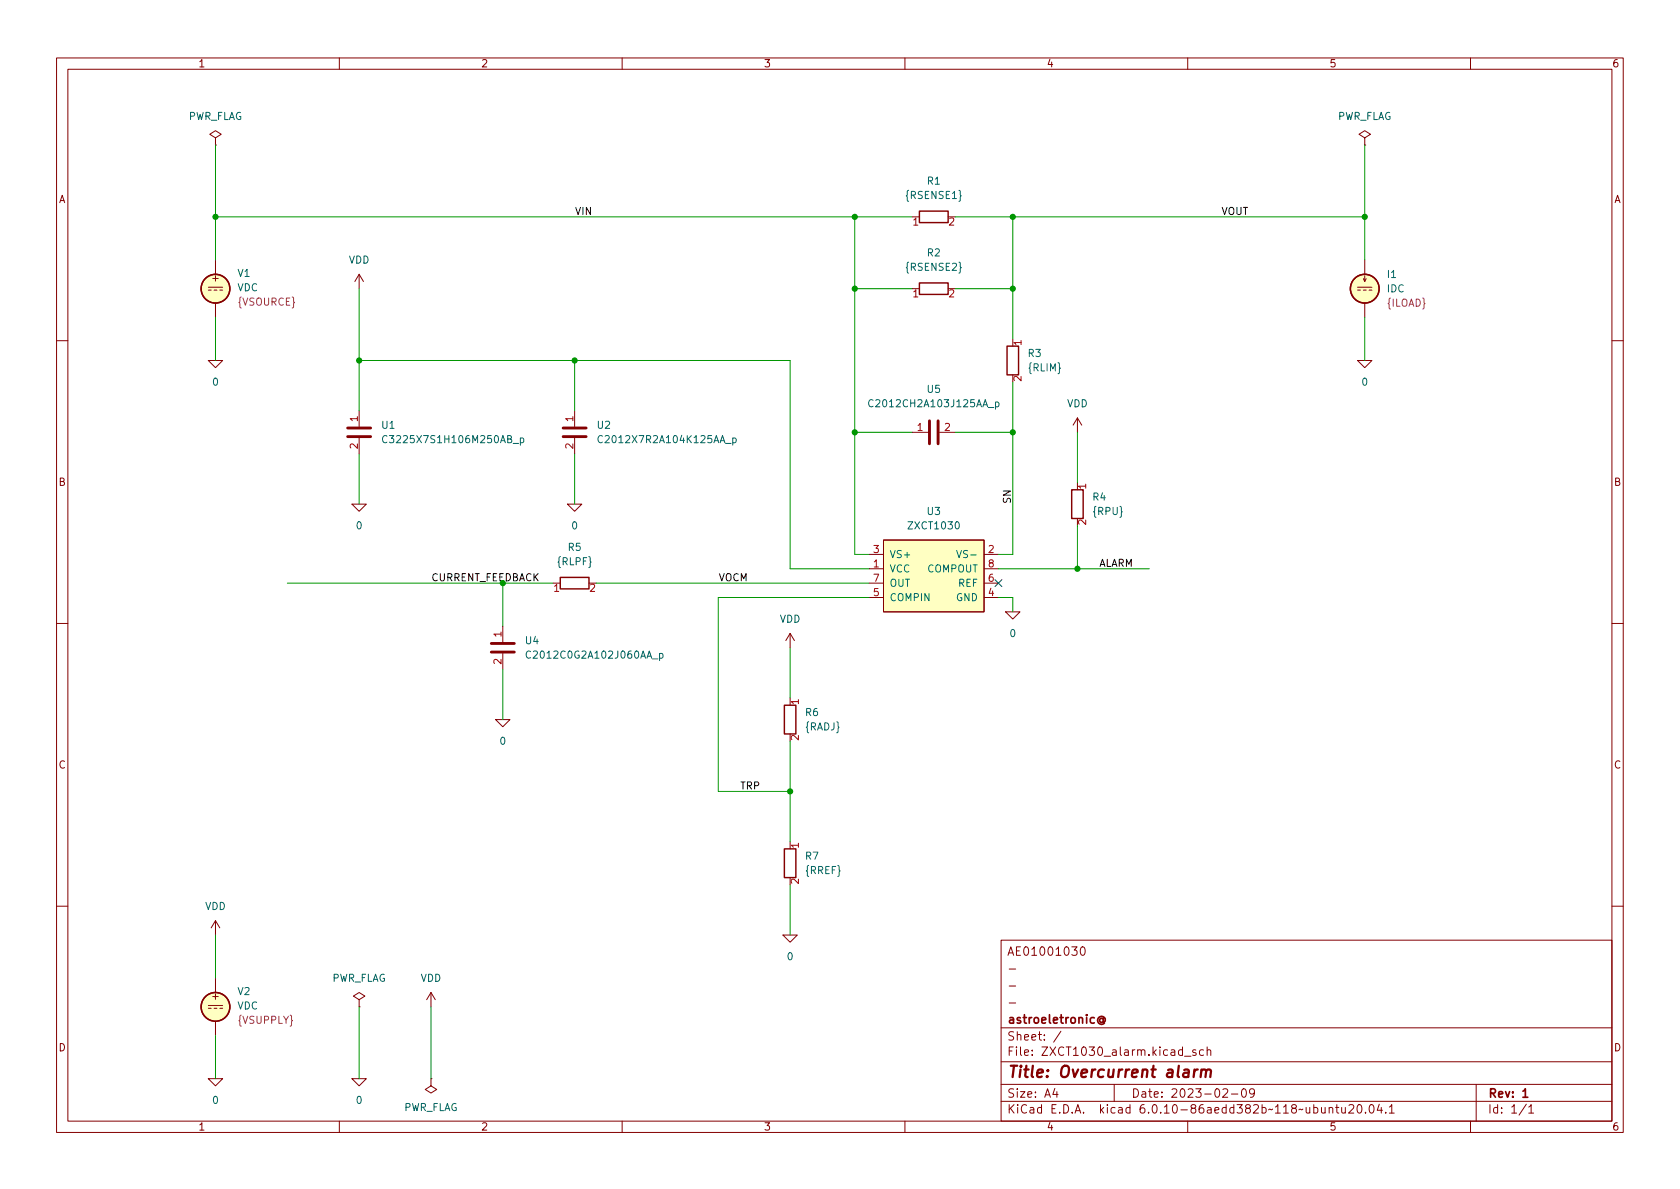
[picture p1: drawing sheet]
<svg xmlns="http://www.w3.org/2000/svg" width="297mm" height="210mm" viewBox="0 0 297 210" stroke-linecap="round" stroke-linejoin="round" font-family="sans-serif">
<g fill="none" stroke="#840000" stroke-width=".18">
<path d="M10 10.2h277v190.1h-277zM12 12.2h273v186.1h-273zM60 10.2v2M110 10.2v2M160 10.2v2M210 10.2v2M260 10.2v2M38.1 24.4l1-.7-1-.6-1 .6 1 .7v1.2M38.1 25.6h.1M241.3 24.4l1-.7-1-.6-1 .6 1 .7v1.2M241.3 25.6h.1M36.8 50.8h2.6"/>
<path d="M36.8 51.3h.5M37.8 51.3h.6M38.1 46v2.5M38.1 53.6v2.5M38.9 51.3h.5M63.5 48.5l-.8 1.3M63.5 48.5v2.5M63.5 48.5l.8 1.3M240 50.8h2.6M240 51.3h.5M241 49.3l.3 .5 .3-.5M241 51.3h.6"/>
<path d="M241.3 46v2.5M241.3 48.8v1M241.3 53.6v2.5M242.1 51.3h.5M10 60.2h2M36.8 63.7h2.6l-1.3 1.3zM63.5 72.6v2.8M63.5 77.5v2.8M101.6 72.6v2.8M101.6 77.5v2.8M161.3 76.4h2.8M166.1 76.4h2.8"/>
<path d="M190.5 73.9l-.8 1.3M190.5 73.9v2.5M190.5 73.9l.8 1.3M240 63.7h2.6l-1.3 1.3zM285 60.2h2M62.2 89.1h2.6l-1.3 1.3zM100.3 89.1h2.6l-1.3 1.3zM153.7 98h2.5M156.2 95.5h17.8v12.7h-17.8zM174 98h2.5M10 110.2h2M88.9 110.7v2.8"/>
<path d="M88.9 115.6v2.8M139.7 112l-.8 1.3M139.7 112v2.5M139.7 112l.8 1.3M153.7 100.6h2.5M153.7 105.7h2.5M153.7 103.1h2.5M174 100.6h2.5M174 105.7h2.5M174 103.1h2.5M177.8 108.2h2.5l-1.2 1.3zM285 110.2h2"/>
<path d="M87.6 127.2h2.6l-1.3 1.3zM10 160.2h2M36.8 177.8h2.6M36.8 178.3h.5M37.8 178.3h.6M38.1 162.8v2.5M38.1 173v2.5M38.1 162.8l-.8 1.3M38.1 162.8l.8 1.3M38.9 178.3h.5M63.5 176.8l1-.7-1-.6-1 .6 1 .7v1.2M63.5 178h.1"/>
<path d="M76.2 175.5l-.8 1.3M76.2 175.5v2.5M76.2 175.5l.8 1.3M138.4 165.3h2.6l-1.3 1.3zM177 166.3h108v32h-108zM178.4 177.4h1.2M178.4 174.4h1.2M178.4 171.4h1.2M191.1 167.6l.3-.2a.81 .81 0 0 1 .5 .7 .81 .81 0 0 1-.3 .8h-.1a.81 .81 0 0 1-.4-1.3zM285 160.2h2M36.8 190.7h2.6l-1.3 1.3zM38.1 180.6v2.5"/>
<path d="M60 198.3v2M62.2 190.7h2.6l-1.3 1.3zM76.2 190.7v1.3l1 .7-1 .6-1-.6 1-.7M76.2 190.7h.1M110 198.3v2M160 198.3v2M177 194.8h108M177 191.8h108M177 187.8h108M177 181.8h108M186.5 192.5l-.4 1h1M186.9 193v1"/>
<path d="M187.6 182.4l-1.3 1.9M197 191.8v3M209.4 186.8h1.2M210 198.3v2M211.4 185.7l-.3-.1-.2 .2v.3l.5 .1v.4h-.5M212.8 185.7l-.4-.1-.3 .3v.4l.1 .3h.6M213.4 185.8l.2-.2 .4 .1 .1 .9M213.4 185.1v1.5M216.2 192.7l.6-.2 .2 .2 .1 .3-1 1h1M217.7 193.5h1.2M219.7 192.6l.2-.1a.81 .81 0 0 1 .5 .7 .81 .81 0 0 1-.3 .8h-.1a.81 .81 0 0 1-.6-.6 .81 .81 0 0 1 .3-.8zM221.8 193.2l-.3 .3-.4-.1-.2-.2 .2-.6 .4-.1 .2 .2a.99 .99 0 0 1-.3 1.3h-.3"/>
<path d="M235 196l.2-.2 .4 .1v.9M235 195.8v1M236.1 195.8h.6M236.4 195.3v1.3l.3 .2M237.2 195.8l.1 1h.3l.3-.1M237.9 195.8v1M238.5 195.5l.6-.2 .2 .2 .1 .3-1 1h1M240.1 195.5l.2-.2a.81 .81 0 0 1 .6 .7 .81 .81 0 0 1-.3 .8h-.2a.81 .81 0 0 1-.3-1.3zM241.4 196.7v.1M242.3 195.4l.1-.1a.81 .81 0 0 1 .6 .7 .81 .81 0 0 1-.3 .8h-.1a.81 .81 0 0 1-.6-.6 .81 .81 0 0 1 .3-.8zM243.9 195.3l-.4 1h.9M244.2 195.8v1"/>
<path d="M245 196.7v.1M245.6 195.8l.5-.5v1.5M245.6 196.8h.9M260 198.3v2M261 191.8v6.5M269.9 195.3l-1.3 1.9M270.3 195.8l.4-.5v1.5M270.3 196.8h.9"/>
</g>
<path d="M195.1 180.2a.36 .36 0 0 0-.6 0 .36 .36 0 0 0 0 .5 .36 .36 0 0 0 .6-.1M195.1 180.1v.5l.1 .1a.63 .63 0 0 0-.2-1 .63 .63 0 0 0-.9 .4 .7 .7 0 0 0 .3 .9 .7 .7 0 0 0 .9-.1M269.3 193l.4-.5v1.5M269.3 194h.8" fill="none" stroke="#840000" stroke-width=".3"/>
<path d="M211.2 189.1l-.2 1.4M211.8 189.1l-.4 .1-.2 .3M212.4 189.3a.49 .49 0 0 1 .9 .1l-.2 1.1M212.4 189.1l-.1 1.4M213.3 189.4a.5 .5 0 0 1 .7-.2v1.3" fill="none" stroke="#840000" stroke-width=".4"/>
<g fill="#ffffc2" stroke="#ffffc2" stroke-width=".18">
<path d="M156.2 95.5h17.8v12.7h-17.8z"/>
<circle cx="241.3" cy="51" r="2.54"/>
<circle cx="38.1" cy="178" r="2.54"/>
<circle cx="38.1" cy="51" r="2.54"/>
</g>
<g fill="none" stroke="#840000" stroke-width=".25">
<path d="M162.6 37.3h5v2.1h-5zM162.6 50h5v2.1h-5zM178.1 61.2h2v5.1h-2zM189.5 86.6h2v5.1h-2zM99.1 102.1h5v2h-5zM138.7 124.7h2v5.1h-2zM138.7 150.1h2v5.1h-2z"/>
<circle cx="38.1" cy="51" r="2.54"/>
<circle cx="241.3" cy="51" r="2.54"/>
<circle cx="38.1" cy="178" r="2.54"/>
</g>
<path d="M61.5 77.2h4M61.5 75.7h4M99.6 77.2h4M99.6 75.7h4M164.3 74.4v4.1M165.9 74.4v4.1M86.9 115.3h4M86.9 113.8h4" fill="none" stroke="#840000" stroke-width=".51"/>
<g fill="none" stroke="#006464" stroke-width=".18">
<path d="M68.4 77.1a.6 .6 0 0 0-.8 .5 .6 .6 0 0 0 .6 .7l.2-.1M92 77.5l.4-.1 .2 .3-.1 .5h-.5M92 77.4v1.3M106.5 77.1a.6 .6 0 0 0-.8 .5 .6 .6 0 0 0 .6 .7l.2-.1M129.6 77.5l.3-.1 .3 .3-.2 .5h-.4M129.6 77.4v1.3M154.4 70.8a.6 .6 0 0 0-.9 .4 .6 .6 0 0 0 .6 .7l.3-.1M176 71.2l.4-.1 .2 .2-.1 .6h-.5M176 71.1v1.3M169.1 97.3l.5 1.3 .4-1.3M93.8 115.2a.6 .6 0 0 0-.8 .5 .6 .6 0 0 0 .6 .7l.2-.1M116.6 115.6l.4-.1 .2 .3-.1 .5h-.5"/>
<path d="M116.6 115.5v1.3"/>
</g>
<g fill="none" stroke="#009600" stroke-width=".18">
<path d="M38.1 38.3h123.2M38.1 25.6v20.4M151.1 38.3v59.7h2.6M168.9 38.3h72.4M179.1 38.3v21.6M241.3 25.6v20.4M38.1 56.1v7.6M63.5 51v21.6M151.1 51h10.2M168.9 51h10.2M241.3 56.1v7.6M63.5 63.7h76.2v36.9h14"/>
<path d="M101.6 63.7v8.9M151.1 76.4h10.2M168.9 76.4h10.2M179.1 67.6v30.4h-2.6M190.5 76.4v8.9M63.5 80.3v8.8M101.6 80.3v8.8M190.5 93v7.6M50.8 103.1h47M88.9 103.1v7.6M88.9 118.4v8.8M105.4 103.1h48.3"/>
<path d="M139.7 114.5v8.9M153.7 105.7h-26.7v34.2h12.7M176.5 105.7h2.6v2.5M176.5 100.6h26.7M139.7 131.1v17.7M139.7 156.5v8.8M38.1 165.3v7.7M63.5 178v12.7M76.2 178v12.7M38.1 183.1v7.6"/>
</g>
<path d="M175.9 102.5l1.2 1.2M177.1 102.5l-1.2 1.2" fill="none" stroke="#000084" stroke-width=".18"/>
<g fill="#009600" stroke="#009600" stroke-width=".18">
<circle cx="190.5" cy="100.6" r=".46"/>
<circle cx="151.1" cy="51" r=".46"/>
<circle cx="151.1" cy="38.3" r=".46"/>
<circle cx="151.1" cy="76.4" r=".46"/>
<circle cx="179.1" cy="38.3" r=".46"/>
<circle cx="241.3" cy="38.3" r=".46"/>
<circle cx="179.1" cy="76.4" r=".46"/>
<circle cx="179.1" cy="51" r=".46"/>
<circle cx="139.7" cy="139.9" r=".46"/>
<circle cx="63.5" cy="63.7" r=".46"/>
<circle cx="101.6" cy="63.7" r=".46"/>
<circle cx="38.1" cy="38.3" r=".46"/>
</g>
<text font-size="2.8" fill="#840000" x="178" y="190.6">Title: Overcurrent alarm</text>
<g font-size="2.1" fill="#840000">
<text x="178" y="169">AE01001030</text>
<text x="178" y="184">Sheet: /</text>
<text x="178" y="181">astroeletronic@</text>
<text x="178" y="186.7">File: ZXCT1030_alarm.kicad_sch</text>
<text x="178" y="196.9">KiCad E.D.A. kicad 6.0.10-86aedd382b~118~ubuntu20.04.1</text>
<text x="178" y="194.1">Size: A4</text>
<text x="200" y="194.1">Date: 2023-02-09</text>
<text x="263" y="194.1">Rev: 1</text>
<text x="263" y="196.9">Id: 1/1</text>
</g>
<g font-size="1.8" fill="#840000">
<text x="35" y="11.9">1</text>
<text x="85" y="11.9">2</text>
<text x="135" y="11.9">3</text>
<text x="185" y="11.9">4</text>
<text x="235" y="11.9">5</text>
<text x="285" y="11.9">6</text>
<text x="10.3" y="35.9">A</text>
<text x="285.3" y="35.9">A</text>
<text x="37.6" y="49.8">+</text>
<text x="10.3" y="85.9">B</text>
<text x="285.3" y="85.9">B</text>
<text x="10.3" y="135.9">C</text>
<text x="285.3" y="135.9">C</text>
<text x="37.6" y="176.8">+</text>
<text x="10.3" y="185.9">D</text>
<text x="285.3" y="185.9">D</text>
<text x="35" y="199.9">1</text>
<text x="85" y="199.9">2</text>
<text x="135" y="199.9">3</text>
<text x="185" y="199.9">4</text>
<text x="235" y="199.9">5</text>
<text x="285" y="199.9">6</text>
</g>
<g font-size="1.8" fill="#006464">
<text x="33.1" y="21.2">PWR_FLAG</text>
<text x="236.3" y="21.2">PWR_FLAG</text>
<text x="160.3" y="35.2">{RSENSE1}</text>
<text x="164" y="32.6">R1</text>
<text x="61.6" y="46.6">VDD</text>
<text x="160.3" y="47.9">{RSENSE2}</text>
<text x="164" y="45.3">R2</text>
<text x="41.9" y="51.5">VDC</text>
<text x="42.1" y="49">V1</text>
<text x="245.2" y="51.7">IDC</text>
<text x="245.4" y="49.1">I1</text>
<text x="181.8" y="63.1">R3</text>
<text x="181.9" y="65.7">{RLIM}</text>
<text x="37.6" y="68.2">0</text>
<text x="164" y="69.5">U5</text>
<text x="240.8" y="68.2">0</text>
<text x="67.5" y="75.8">U1</text>
<text x="105.6" y="75.8">U2</text>
<text x="154.3" y="72">C2012CH2A103J125AA_p</text>
<text x="188.6" y="72">VDD</text>
<text x="68.7" y="78.4">C3225X7S1H106M250AB_p</text>
<text x="106.6" y="78.4">C2012X7R2A104K125AA_p</text>
<text x="193.2" y="88.5">R4</text>
<text x="63" y="93.6">0</text>
<text x="101.1" y="93.6">0</text>
<text x="160.8" y="93.6">ZXCT1030</text>
<text x="164" y="91.1">U3</text>
<text x="193.3" y="91.1">{RPU}</text>
<text x="98.6" y="99.9">{RLPF}</text>
<text x="100.5" y="97.4">R5</text>
<text x="157.2" y="101.2">VCC</text>
<text x="157.2" y="98.7">VS+</text>
<text x="163.9" y="101.2">COMPOUT</text>
<text x="170" y="98.7">VS-</text>
<text x="157.2" y="106.3">COMPIN</text>
<text x="157.2" y="103.8">OUT</text>
<text x="169" y="106.3">GND</text>
<text x="169.4" y="103.8">REF</text>
<text x="92.9" y="113.9">U4</text>
<text x="137.8" y="110.1">VDD</text>
<text x="178.6" y="112.6">0</text>
<text x="93.8" y="116.5">C2012C0G2A102J060AA_p</text>
<text x="88.4" y="131.7">0</text>
<text x="142.4" y="129.2">{RADJ}</text>
<text x="142.4" y="126.6">R6</text>
<text x="142.4" y="152">R7</text>
<text x="142.5" y="154.6">{RREF}</text>
<text x="36.2" y="160.9">VDD</text>
<text x="58.5" y="173.6">PWR_FLAG</text>
<text x="74.3" y="173.6">VDD</text>
<text x="139.2" y="169.8">0</text>
<text x="41.9" y="178.5">VDC</text>
<text x="42.1" y="176">V2</text>
<text x="37.6" y="195.2">0</text>
<text x="63" y="195.2">0</text>
<text x="71.2" y="196.5">PWR_FLAG</text>
</g>
<g font-size="1.8" fill="#0f0f0f">
<text x="101.6" y="38">VIN</text>
<text x="215.9" y="38">VOUT</text>
<text x="178.7" y="89.1" transform="rotate(-90 178.7 89.1)">SN</text>
<text x="194.3" y="100.2">ALARM</text>
<text x="127" y="102.8">VOCM</text>
<text x="130.8" y="139.6">TRP</text>
</g>
<g font-size="1.8" fill="#a90000">
<text x="161.4" y="39.9">1</text>
<text x="167.8" y="39.9">2</text>
<text x="161.4" y="52.6">1</text>
<text x="167.8" y="52.6">2</text>
<text x="180.6" y="61.1" transform="rotate(-90 180.6 61.1)">1</text>
<text x="180.6" y="67.4" transform="rotate(-90 180.6 67.4)">2</text>
<text x="63.2" y="74.5" transform="rotate(-90 63.2 74.5)">1</text>
<text x="101.3" y="74.5" transform="rotate(-90 101.3 74.5)">1</text>
<text x="162.2" y="76.2">1</text>
<text x="167" y="76.2">2</text>
<text x="63.2" y="79.4" transform="rotate(-90 63.2 79.4)">2</text>
<text x="101.3" y="79.4" transform="rotate(-90 101.3 79.4)">2</text>
<text x="192" y="86.5" transform="rotate(-90 192 86.5)">1</text>
<text x="192" y="92.8" transform="rotate(-90 192 92.8)">2</text>
<text x="154.4" y="100.3">1</text>
<text x="154.4" y="97.8">3</text>
<text x="174.8" y="97.8">2</text>
<text x="174.8" y="100.3">8</text>
<text x="97.9" y="104.6">1</text>
<text x="104.3" y="104.6">2</text>
<text x="154.4" y="105.4">5</text>
<text x="154.4" y="102.9">7</text>
<text x="174.8" y="105.4">4</text>
<text x="174.8" y="102.9">6</text>
<text x="88.6" y="112.6" transform="rotate(-90 88.6 112.6)">1</text>
<text x="88.6" y="117.5" transform="rotate(-90 88.6 117.5)">2</text>
<text x="141.2" y="124.6" transform="rotate(-90 141.2 124.6)">1</text>
<text x="141.2" y="130.9" transform="rotate(-90 141.2 130.9)">2</text>
<text x="141.2" y="150" transform="rotate(-90 141.2 150)">1</text>
<text x="141.2" y="156.3" transform="rotate(-90 141.2 156.3)">2</text>
</g>
<g font-size="1.8" fill="#840084">
<text x="42.1" y="54">{VSOURCE}</text>
<text x="245.3" y="54.2">{ILOAD}</text>
<text x="42.2" y="181">{VSUPPLY}</text>
</g>
<text font-size="1.8" fill="#009600" x="76.2" y="102.8">CURRENT_FEEDBACK</text>
</svg>
